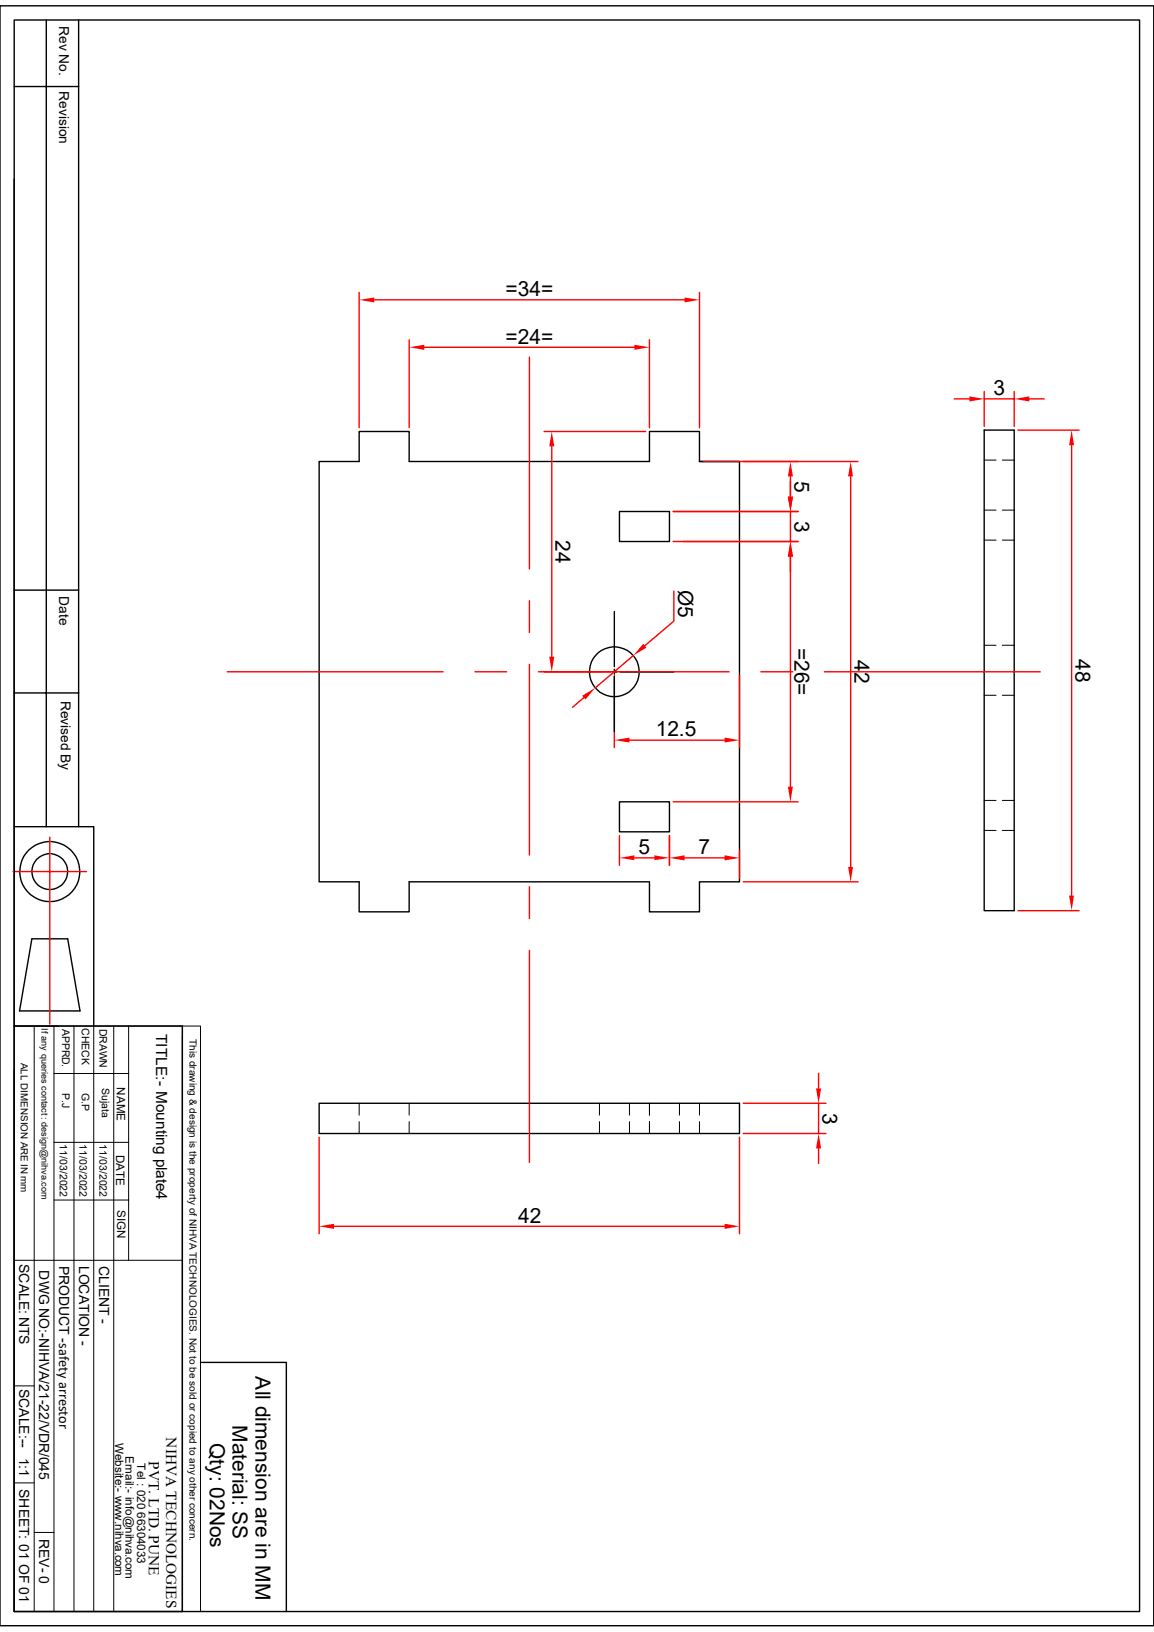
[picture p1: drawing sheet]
<svg xmlns="http://www.w3.org/2000/svg" width="210mm" height="297mm" viewBox="0 0 210 297" stroke-linecap="round" stroke-linejoin="round" font-family="sans-serif">
<g fill="none" stroke="#000" stroke-width=".25">
<path d="M0 1.1h210v294.8h-210zM2.6 3.6h204.8v289.7h-204.8zM2.6 15.7h11.7M8.4 3.6v146.9M14.3 3.6v146.9M2.6 32.6v117.9h14.5v36.2M179.1 78.3h5.5v87.4h-5.5zM58.1 84h7.3v-5.5h9.1v5.5h43.7v-5.5h9.1v5.5h7.3v76.5h-7.3v5.4h-9.1v-5.4h-43.7v5.4h-9.1v-5.4h-7.3zM112.7 93.1h9.1v5.5h-9.1zM127.3 84h7.3M2.6 107.4h11.7M2.6 126.1h11.7"/>
<path d="M2.6 150.5v36.2M112.7 145.9h9.1v5.5h-9.1zM5.8 170.9h6.5l2.3 13.1h-11zM2.6 186.7h30.6v106.6h-30.6zM2.6 194.8v98.5M58.1 200.8h76.5v5.5h-76.5z"/>
<circle cx="111.8" cy="122.3" r="4.5"/>
<circle cx="9.1" cy="158.6" r="5.5"/>
<circle cx="9.1" cy="158.6" r="3.3"/>
</g>
<g fill="none" stroke="#000" stroke-width=".18">
<path d="M179.1 83.7h2.2M179.1 92.8h2.2M179.1 98.3h2.2M182.4 83.7h2.2M182.4 92.8h2.2M182.4 98.3h2.2M179.1 117.4h2.2M182.4 117.4h2.2M179.1 126.5h2.2M182.4 126.5h2.2M179.1 145.7h2.2M179.1 151.1h2.2"/>
<path d="M182.4 145.7h2.2M182.4 151.1h2.2M2.6 186.7h30.6M6.2 186.7v106.6M9.8 195.4h13.6M9.8 186.7v106.6M13.5 186.7v106.6M17.1 186.7v106.6M20.7 186.7v106.6M23.4 186.7v42.7M33.2 186.7h3.3v106.6h-3.3zM33.2 188.6v104.7"/>
<path d="M9.8 218.4h13.6M9.8 207.9h13.6M65.4 200.8v2.1M65.4 204.1v2.2M74.5 200.8v2.1M74.5 204.1v2.2M109.1 200.8v2.1M109.1 204.1v2.2M114.6 200.8v2.1M114.6 204.1v2.2M118.2 200.8v2.1M118.2 204.1v2.2"/>
<path d="M123.7 200.8v2.1M123.7 204.1v2.2M127.3 200.8v2.1M127.3 204.1v2.2M2.6 229.4h30.6M2.6 252.2h3.6M2.6 269.9h3.6M6.2 278.9h3.6"/>
</g>
<path d="M2.4 158.6h13.3M9.1 152.4v34M58.1 207v17.5M134.6 207v17.5M60.8 223.2h71.1" fill="none" stroke="#f00" stroke-width=".25"/>
<g fill="#f00">
<path d="M131.9 222.7l2.7 .5-2.7 .4z"/>
<path d="M58.1 223.2l2.7-.5v.9z"/>
</g>
<path d="M135.3 84h20.9M154.8 86.7v71.1M135.3 160.5h20.9" fill="none" stroke="#f00" stroke-width=".25"/>
<g fill="#f00">
<path d="M154.8 84l.4 2.7h-.9z"/>
<path d="M154.3 157.8h.9l-.4 2.7z"/>
</g>
<path d="M185.3 78.3h11.1M195 81v82M185.3 165.7h11.1" fill="none" stroke="#f00" stroke-width=".25"/>
<g fill="#f00">
<path d="M195 78.3l.5 2.7h-.9z"/>
<path d="M194.6 163h.9l-.5 2.7z"/>
</g>
<path d="M173.7 72.6h2.7M179.1 71.2v6.4M179.1 72.6h5.5M184.6 71.2v6.4M187.3 72.6h2.7" fill="none" stroke="#f00" stroke-width=".25"/>
<g fill="#f00">
<path d="M184.6 72.6l2.7-.5v1z"/>
<path d="M176.4 72.1l2.7 .5-2.7 .5z"/>
</g>
<path d="M65.4 53.2v24.7M68.1 54.6h56.5M127.3 53.2v24.7" fill="none" stroke="#f00" stroke-width=".25"/>
<g fill="#f00">
<path d="M124.6 54.1l2.7 .5-2.7 .4z"/>
<path d="M65.4 54.6l2.7-.5v.9z"/>
</g>
<path d="M74.5 61.8v16.1M77.2 63.2h38.2M118.2 61.8v16.1" fill="none" stroke="#f00" stroke-width=".25"/>
<g fill="#f00">
<path d="M115.4 62.7l2.8 .5-2.8 .5z"/>
<path d="M74.5 63.2l2.7-.5v1z"/>
</g>
<path d="M96.4 65v38.5M122.5 98.6h22.7M96.4 109.3v5.8M143.8 101.3v41.9M96.4 120.9v34.7M122.5 145.9h22.7M96.4 161.4v5.8M96.4 173v38.5" fill="none" stroke="#f00" stroke-width=".25"/>
<g fill="#f00">
<path d="M143.8 98.6l.5 2.7h-.9z"/>
<path d="M143.4 143.2h.9l-.5 2.7z"/>
</g>
<path d="M122.5 93.1h22.7M124.3 98.6h20.9M143.8 87.6v2.8M143.8 93.1v5.5M143.8 101.3v2.7" fill="none" stroke="#f00" stroke-width=".25"/>
<g fill="#f00">
<path d="M143.4 90.4h.9l-.5 2.7z"/>
<path d="M143.8 98.6l.5 2.7h-.9z"/>
</g>
<path d="M121.8 152.1v5.4M124.6 156.1h7.3M134.6 154.8v5" fill="none" stroke="#f00" stroke-width=".25"/>
<g fill="#f00">
<path d="M121.8 156.1l2.8-.4v.9z"/>
<path d="M131.9 155.7l2.7 .4-2.7 .5z"/>
</g>
<path d="M112.7 152.1v5.4M115.4 156.1h3.7M121.8 152.1v5.4" fill="none" stroke="#f00" stroke-width=".25"/>
<g fill="#f00">
<path d="M119.1 155.7l2.7 .4-2.7 .4z"/>
<path d="M112.7 156.1l2.7-.4v.8z"/>
</g>
<path d="M99 78.5h18.5M100.4 81.2v38.3M99 122.3h12.1" fill="none" stroke="#f00" stroke-width=".25"/>
<g fill="#f00">
<path d="M100.4 78.5l.5 2.7h-1z"/>
<path d="M99.9 119.5h1l-.5 2.8z"/>
</g>
<path d="M111.8 122.9v13.2M114.6 134.7h17.3M134.6 122.9v13.2" fill="none" stroke="#f00" stroke-width=".25"/>
<g fill="#f00">
<path d="M111.8 134.7l2.8-.5v.9z"/>
<path d="M131.9 134.2l2.7 .5-2.7 .4z"/>
</g>
<path d="M111.8 111.3v10M100.9 122.3h10M111.4 122.3h.9M111.8 121.8v.9M111.8 123.1v10.1M112.7 122.3h10" fill="none" stroke="#000" stroke-width=".25"/>
<path d="M115.3 119.3l-7 5.9M122.6 107.6v5.4l-5.3 4.5M106.3 127l-2.1 1.7" fill="none" stroke="#f00" stroke-width=".25"/>
<g fill="#f00">
<path d="M106 126.6l2.3-1.4-1.7 2.1z"/>
<path d="M117.1 117.2l.5 .7-2.3 1.4z"/>
</g>
<path d="M41.4 122.3h39.2M86.4 122.3h5.8M98 122.3h34.7M138.5 122.3h5.8M150 122.3h39.3M149 195.3v2.8M135.3 200.8h15M135.3 206.3h15M149 200.8v5.5M149 209v2.8" fill="none" stroke="#f00" stroke-width=".25"/>
<g fill="#f00">
<path d="M148.5 198.1h.9l-.4 2.7z"/>
<path d="M149 206.3l.4 2.7h-.9z"/>
</g>
<path d="M36.5 247.9h15.6v45.4" fill="none" stroke="#000" stroke-width=".25"/>
<path d="M122.5 93.1h22.7M128 84h17.2M143.8 86.7v3.7" fill="none" stroke="#f00" stroke-width=".25"/>
<g fill="#f00">
<path d="M143.8 84l.5 2.7h-.9z"/>
<path d="M143.4 90.4h.9l-.5 2.7z"/>
</g>
<g font-size="3.8">
<text x="92" y="53.8">=34=</text>
<text x="92" y="62.5">=24=</text>
<text x="180.8" y="71.9">3</text>
<text x="144.6" y="87.5" transform="rotate(90 144.6 87.5)">5</text>
<text x="144.6" y="94.8" transform="rotate(90 144.6 94.8)">3</text>
<text x="101.1" y="98.3" transform="rotate(90 101.1 98.3)">24</text>
<text x="123.4" y="107.4" transform="rotate(90 123.4 107.4)">Ø5</text>
<text x="144.6" y="117.9" transform="rotate(90 144.6 117.9)">=26=</text>
<text x="195.7" y="119.9" transform="rotate(90 195.7 119.9)">48</text>
<text x="155.5" y="120.2" transform="rotate(90 155.5 120.2)">42</text>
<text x="119.3" y="133.9">12.5</text>
<text x="116.2" y="155.4">5</text>
<text x="127.1" y="155.4">7</text>
<text x="149.7" y="202.5" transform="rotate(90 149.7 202.5)">3</text>
<text x="94.3" y="222.5">42</text>
<text x="46.5" y="250.5" transform="rotate(90 46.5 250.5)">All dimension are in MM</text>
<text x="38.2" y="262.6" transform="rotate(90 38.2 262.6)">Qty: 02Nos</text>
<text x="42.3" y="259.3" transform="rotate(90 42.3 259.3)">Material: SS</text>
</g>
<g font-size="2.8">
<text x="28.4" y="188.2" transform="rotate(90 28.4 188.2)">TITLE:- Mounting plate4</text>
<text x="30.3" y="261.6" transform="rotate(90 30.3 261.6)">NIHVA TECHNOLOGIES</text>
<text x="27.1" y="265.9" transform="rotate(90 27.1 265.9)">PVT. LTD. PUNE</text>
</g>
<g font-size="2.5">
<text x="10.8" y="4.7" transform="rotate(90 10.8 4.7)">Rev No.</text>
<text x="10.8" y="16.6" transform="rotate(90 10.8 16.6)">Revision</text>
<text x="10.8" y="108.5" transform="rotate(90 10.8 108.5)">Date</text>
<text x="11" y="127.5" transform="rotate(90 11 127.5)">Revised By</text>
<text x="3.5" y="230" transform="rotate(90 3.5 230)">SCALE: NTS</text>
<text x="7.2" y="231.2" transform="rotate(90 7.2 231.2)">DWG NO:-NIHVA/21-22/VDR/045</text>
<text x="10.8" y="230.3" transform="rotate(90 10.8 230.3)">PRODUCT -safety arrestor</text>
<text x="14.4" y="230.3" transform="rotate(90 14.4 230.3)">LOCATION -</text>
<text x="18" y="230.4" transform="rotate(90 18 230.4)">CLIENT -</text>
<text x="3.5" y="252.7" transform="rotate(90 3.5 252.7)">SCALE:--</text>
<text x="3.5" y="265.3" transform="rotate(90 3.5 265.3)">1:1</text>
<text x="3.5" y="271" transform="rotate(90 3.5 271)">SHEET: 01 OF 01</text>
<text x="7.2" y="280" transform="rotate(90 7.2 280)">REV- 0</text>
</g>
<g font-size="2.1">
<text x="21.3" y="197.9" transform="rotate(90 21.3 197.9)">NAME</text>
<text x="21.1" y="210.1" transform="rotate(90 21.1 210.1)">DATE</text>
<text x="21.3" y="220.2" transform="rotate(90 21.3 220.2)">SIGN</text>
<text x="21" y="262.6" transform="rotate(90 21 262.6)">Website:- www.nihva.com</text>
<text x="22.9" y="265" transform="rotate(90 22.9 265)">Email:- info@nihva.com</text>
<text x="25" y="266.3" transform="rotate(90 25 266.3)">Tel : 020 66304033</text>
</g>
<g font-size="1.9">
<text x="11.3" y="187.2" transform="rotate(90 11.3 187.2)">APPRD.</text>
<text x="14.9" y="187.1" transform="rotate(90 14.9 187.1)">CHECK</text>
<text x="18.1" y="187.2" transform="rotate(90 18.1 187.2)">DRAWN</text>
<text x="18.5" y="198" transform="rotate(90 18.5 198)">Sujata</text>
<text x="11.3" y="198.9" transform="rotate(90 11.3 198.9)">P.J</text>
<text x="14.9" y="199" transform="rotate(90 14.9 199)">G.P</text>
<text x="10.9" y="208.3" transform="rotate(90 10.9 208.3)">11/03/2022</text>
<text x="14.5" y="208.3" transform="rotate(90 14.5 208.3)">11/03/2022</text>
<text x="18.1" y="208.3" transform="rotate(90 18.1 208.3)">11/03/2022</text>
</g>
<g font-size="1.8">
<text x="34.5" y="189.1" transform="rotate(90 34.5 189.1)">This drawing &amp; design is the property of NIHVA TECHNOLOGIES. Not to be sold or copied to any other concern.</text>
<text x="3.8" y="193.4" transform="rotate(90 3.8 193.4)">ALL DIMENSION ARE IN mm</text>
</g>
<text font-size="1.7" x="7.5" y="187.2" transform="rotate(90 7.5 187.2)">If any queries contact : design@nihva.com</text>
</svg>
